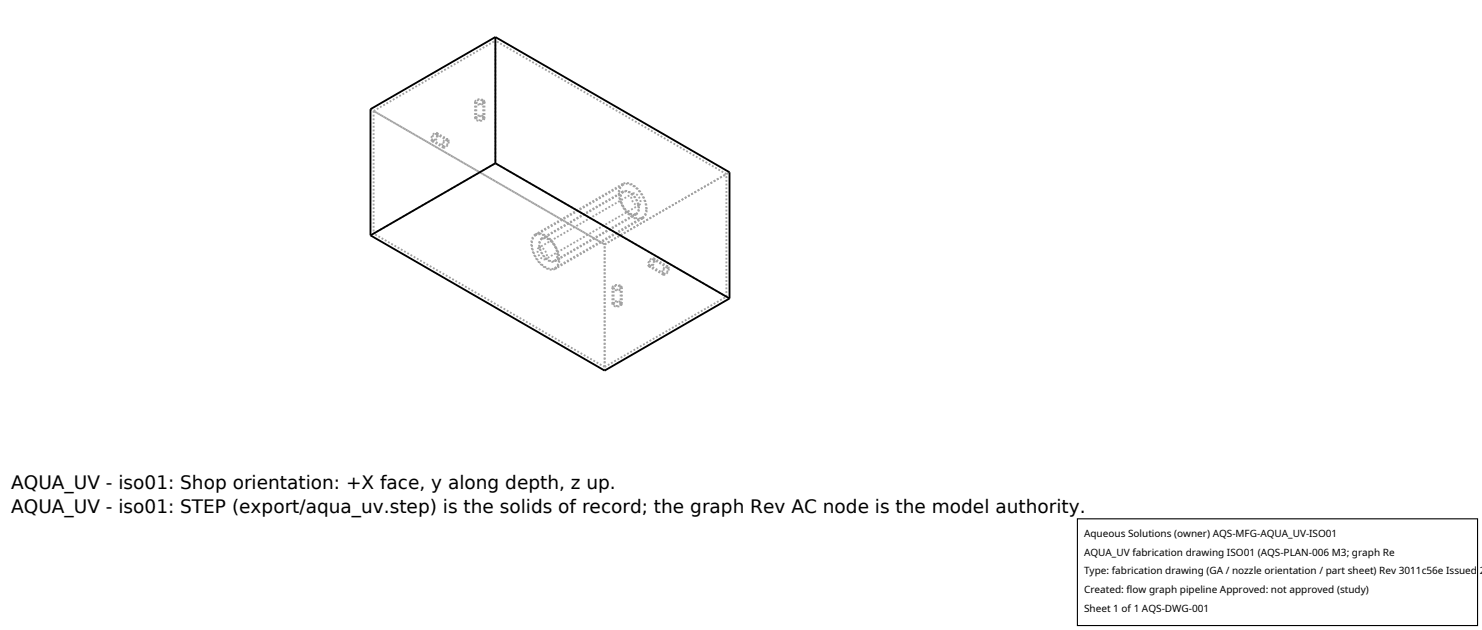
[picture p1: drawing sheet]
<svg xmlns="http://www.w3.org/2000/svg" width="212mm" height="90mm" viewBox="0 0 212 90" stroke-linecap="round" stroke-linejoin="round" font-family="sans-serif">
<g fill="none" stroke="#a0a0a0" stroke-width=".26" stroke-dasharray=".3 .3" stroke-linecap="butt">
<path d="M52.9 15.6l33.5 19.3M53.4 15.8l17.4-10M53.4 15.8v17.6M62.3 19.1l.1 .3M62.3 19.1l1.6 1M62.4 19l.1 .3M62.4 19l1.6 .9M62.4 19.4l-.2 .5-.4 .1M62.5 19.3l-.2 .7-.3 .2h-.3M64 19.9h-.4l-.3 .4-.2 .4 .2 .4M67.9 14.6l.1 .2 .5 .1 .5-.1 .2-.2M67.9 16.9l.1-.3 .3-.1 .7 .1"/>
<path d="M67.9 14.6v2.3M68 16.9l.3-.3 .6 .1M68 14.6l.2 .2h.3h.3l.2-.2M68 14.6v2.3M68.9 16.7l.1 .2M68.9 14.4l-.6-.1-.3 .3M69 14.3l-.7-.1-.3 .1-.1 .3M69 16.6l.2 .3M69 16.9l-.1 .2-.4 .1-.3-.1-.2-.2M69 14.6l-.1-.2M69 14.6v2.3M69.2 14.6l-.2-.3"/>
<path d="M69.2 16.9l-.2 .2-.4 .2-.5-.1-.2-.3M69.2 14.6v2.3M70.8 5.8v17.5M53.4 33.4l17.4-10.1M61.7 20.2l-.1-.3 .1-.5 .4-.4h.3M61.7 20.2l1.6 .9M61.8 20l-.1-.2 .1-.4 .3-.2 .2-.1M61.8 20l1.6 .9M63.3 21.1h.2l.3-.2 .3-.7M63.4 20.9l.4-.1 .2-.5M63.9 20.1h-.3l-.2 .2-.1 .4 .1 .2M64 20.3l-.1-.2"/>
<path d="M64.1 20.2l-.1-.3M76.5 33.5l-.5 .5-.1 .7 .1 1 .5 1 .6 .9 .8 .6 .8 .3 .6-.1M76.5 33.6l-.4 .4-.1 .8 .1 1 .4 .9 .7 .8 .7 .7 .7 .2 .6-.1M77 35.4l-.2 .4 .2 .7 .4 .5h.5M77.4 34l-.3 .4-.1 .6 .1 .5 .3 .7 .4 .6 .5 .4 .5 .2 .5-.1M77.4 34.1l-.2 .3-.1 .6 .1 .6 .3 .6 .4 .6 .4 .3 .5 .2 .4-.1M77.9 37l.2-.4M78.1 36.6l-.1-.5-.3-.5-.4-.3-.3 .1M79.2 37.2l.3-.3 .1-.5M79.2 38.3l.5-.5 .1-.8M79.3 37.3l.3-.3 .1-.6M79.3 38.4l.4-.5 .2-.8"/>
<path d="M79.6 36.4l-.2-.9-.6-.9-.7-.5-.4-.1-.3 .1M79.7 36.4l-.3-1-.6-.9-.8-.5h-.6M79.8 37l-.3-1.4-.9-1.3-.5-.4-.6-.4h-.5l-.5 .1M79.9 37.1l-.1-.7-.2-.8-.9-1.3-.6-.5-.6-.4-.6-.1-.4 .2M86.4 34.9l17.8-10.3M86.4 34.9l17.3-10M86.4 34.9l-33-19.1M89 26.3l-.5 .5-.1 .8 .1 .9 .4 1 .7 .9 .7 .6 .8 .3 .7-.1M89 26.3l-12.5 7.2M89 27.3l-.3 .4-.1 .5 .1 .6 .3 .7 .4 .6 .5 .4 .5 .2 .5-.1M89 27.3l-11.6 6.7M89 26.4l-.4 .4-.1 .8 .1 .9 .4 1 .7 .9 .7 .6 .7 .2 .6-.1"/>
<path d="M89 26.4l-12.5 7.2M89 27.4l-.2 .3-.1 .6 .1 .6 .2 .6 .4 .6 .5 .4 .5 .1 .4-.1M89 27.4l-11.6 6.7M90.3 27.6l-.2 .5 .3 .7 .4 .4 .5 .1M90.3 27.6l-13.3 7.8M90.8 30.5l.3-.3 .1-.5M90.8 30.5l-11.6 6.7M90.9 30.6l.3-.3 .1-.6M90.9 30.6l-11.6 6.7M91.2 29.7l-.2-.9-.6-.9-.7-.5-.4-.1-.3 .1M91.3 29.7l-.3-1-.6-.9-.7-.5-.4-.1-.3 .1M91.3 29.3l.2-.5"/>
<path d="M91.3 29.3l-13.4 7.7M91.5 28.8l-.1-.4-.3-.5-.4-.3h-.4M91.7 31.1l.4-.5 .2-.8M91.7 31.1l-12.5 7.2M91.8 31.2l.4-.5 .2-.8M91.8 31.2l-12.5 7.2M92.3 29.8l-.1-.6-.3-.8-.8-1.3-.6-.5-.5-.3-.5-.1-.5 .2M92.4 29.9l-.1-.7-.2-.8-.4-.7-.6-.7-.5-.5-.6-.3-.6-.1-.4 .2M92.7 38.1l-.1-.4 .1-.4 .3-.4h.4M92.8 37.9l-.1-.2 .1-.4 .3-.2 .2-.1M93.3 37l.1 .3M93.4 36.9l.1 .3"/>
<path d="M93.4 37.3l-.2 .5-.4 .1M93.5 37.2l-.3 .7-.3 .2h-.2M94.7 39.2h.3l.2-.2 .3-.6M94.7 39.2l-2-1.1M94.8 39.1l.4-.2 .2-.5M94.8 39.1l-2-1.2M95.3 38.2h-.2l-.3 .3-.1 .3 .1 .3M95.3 38.2l-2-1.2M95.4 38l-.3 .1-.4 .3-.1 .5 .1 .3M95.4 38l-2-1.1M95.4 38.4l-.1-.2M95.5 38.4l-.1-.4"/>
<path d="M103.7 24.9l-32.9-19.1M86.4 52.9v-18M86.4 52.4l17.3-10M86.4 52.4l-33-19M86.4 52.4v-17.5M87.5 43.4l.1-.2 .3-.2 .7 .1M87.5 41.1l.2 .2 .4 .2 .5-.2 .2-.2M87.5 43.4v-2.3M87.6 41.1l.2 .2 .3 .1 .4-.1 .1-.2M87.6 43.4l.4-.3 .5 .1M87.6 43.4v-2.3M88.5 40.9l-.6-.1-.3 .3"/>
<path d="M88.5 43.2l.1 .2M88.6 43.1l.2 .3M88.6 40.8l-.7-.1-.3 .2-.1 .2M88.6 41.1l-.1-.2M88.6 43.4l-.1 .2-.3 .1-.4-.1-.2-.2M88.6 43.4v-2.3M88.8 43.4l-.1 .2-.5 .2-.5-.1-.2-.3M88.8 41.1l-.2-.3M88.8 43.4v-2.3M103.7 42.4l-32.9-19.1M103.7 42.4v-17.5"/>
</g>
<path d="M70.8 5.3l-17.9 10.3v18M70.8 5.3l33.4 19.3v18M70.8 5.3v18M52.9 33.6l33.5 19.3 17.8-10.3M70.8 23.3l33.4 19.3M70.8 23.3l-17.9 10.3" fill="none" stroke="#000" stroke-width=".26"/>
<path d="M153.9 74.1h57.1v15.2h-57.1z" fill="#fff" stroke="#000" stroke-width=".16"/>
<g font-size="2.6">
<text x="1.6" y="69.8">AQUA_UV - iso01: Shop orientation: +X face, y along depth, z up.</text>
<text x="1.6" y="73.3">AQUA_UV - iso01: STEP (export/aqua_uv.step) is the solids of record; the graph Rev AC node is the model authority.</text>
</g>
<g font-size="1.4">
<text x="154.8" y="76.6">Aqueous Solutions (owner) AQS-MFG-AQUA_UV-ISO01</text>
<text x="154.8" y="79.3">AQUA_UV fabrication drawing ISO01 (AQS-PLAN-006 M3; graph Re</text>
<text x="154.8" y="82">Type: fabrication drawing (GA / nozzle orientation / part sheet) Rev 3011c56e Issued 2</text>
<text x="154.8" y="84.7">Created: flow graph pipeline Approved: not approved (study)</text>
<text x="154.8" y="87.4">Sheet 1 of 1 AQS-DWG-001</text>
</g>
</svg>
